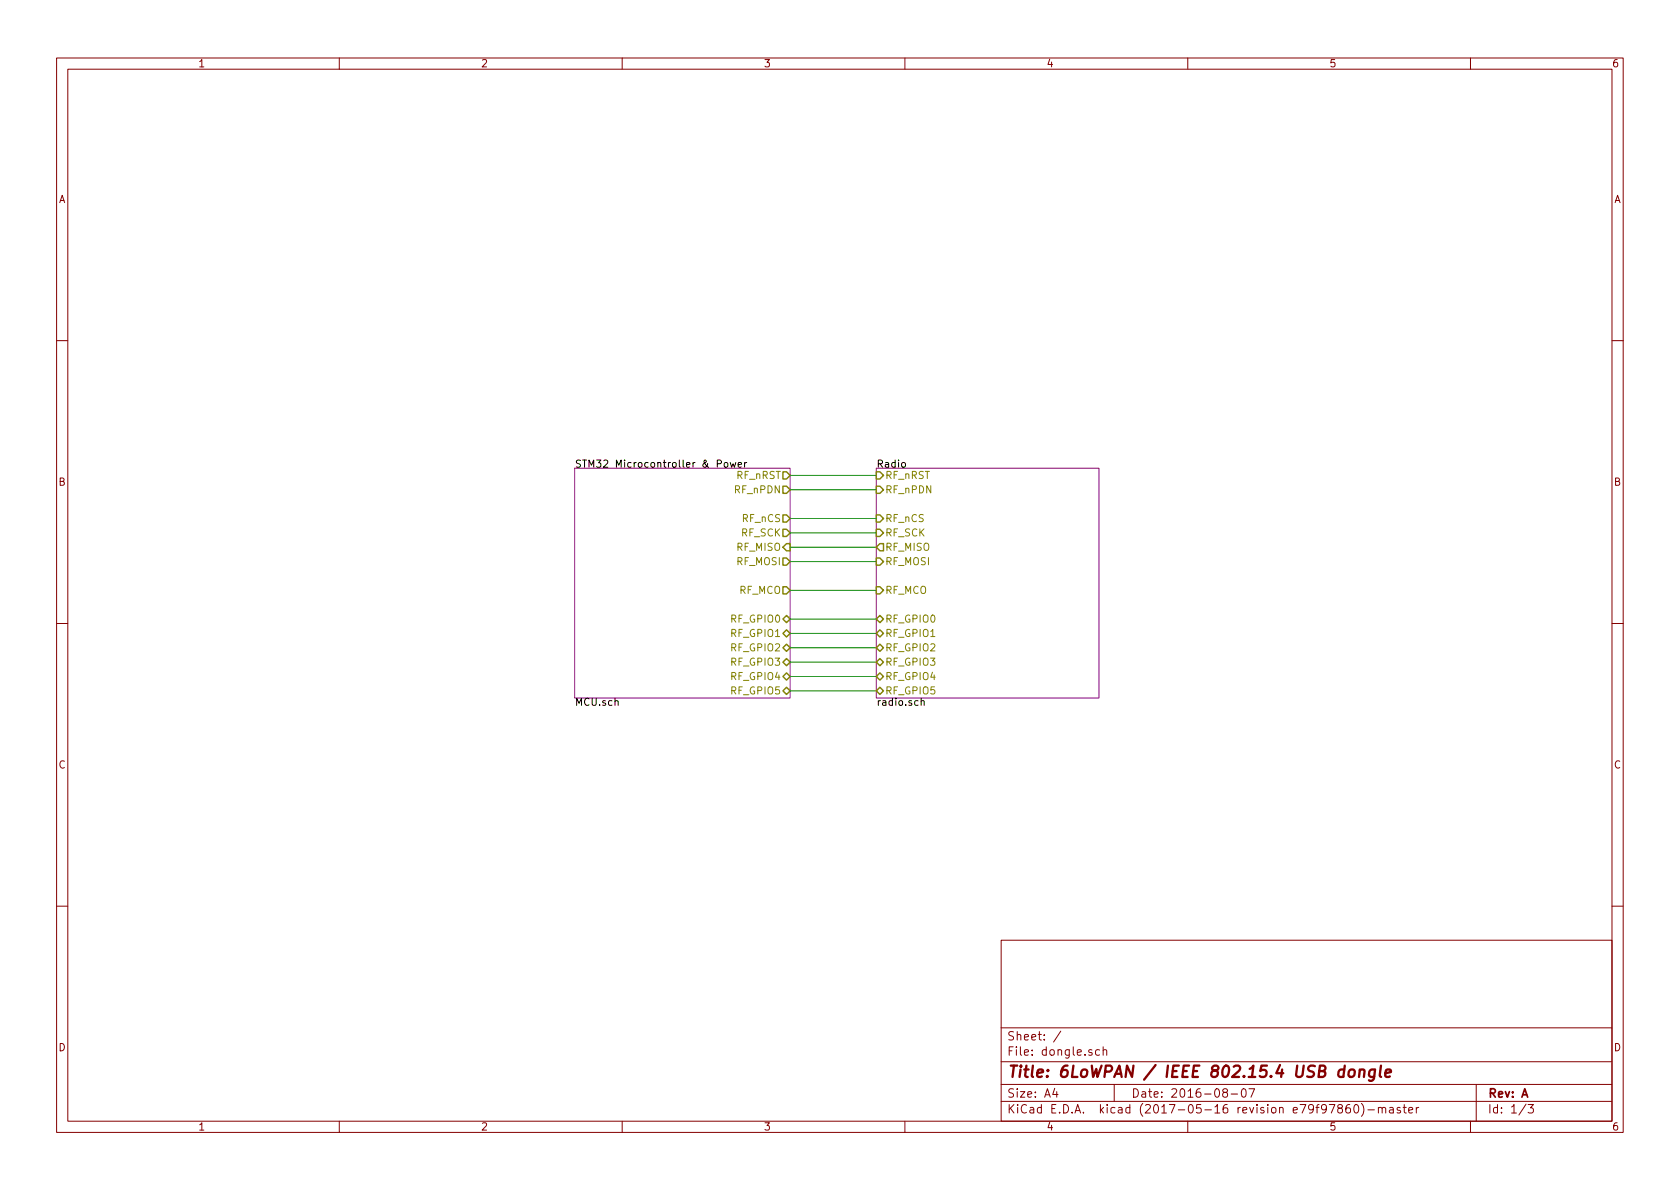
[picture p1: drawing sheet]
EESchema Schematic File Version 2
LIBS:power
LIBS:device
LIBS:transistors
LIBS:conn
LIBS:linear
LIBS:regul
LIBS:74xx
LIBS:cmos4000
LIBS:adc-dac
LIBS:memory
LIBS:xilinx
LIBS:microcontrollers
LIBS:dsp
LIBS:microchip
LIBS:analog_switches
LIBS:motorola
LIBS:intel
LIBS:audio
LIBS:interface
LIBS:digital-audio
LIBS:philips
LIBS:display
LIBS:cypress
LIBS:siliconi
LIBS:opto
LIBS:atmel
LIBS:contrib
LIBS:valves
LIBS:stm32
LIBS:rfcom
LIBS:texas
LIBS:dongle
LIBS:dongle-cache
EELAYER 25 0
EELAYER END
$Descr A4 11693 8268
encoding utf-8
Sheet 1 3
Title "6LoWPAN / IEEE 802.15.4 USB dongle"
Date "2016-08-07"
Rev "A"
Comp ""
Comment1 ""
Comment2 ""
Comment3 ""
Comment4 ""
$EndDescr
$Sheet
S 4000 3250 1500 1600
U 57A46712
F0 "STM32 Microcontroller & Power" 50
F1 "MCU.sch" 50
F2 "RF_MCO" O R 5500 4100 50 
F3 "RF_MISO" I R 5500 3800 50 
F4 "RF_MOSI" O R 5500 3900 50 
F5 "RF_nRST" O R 5500 3300 50 
F6 "RF_GPIO0" B R 5500 4300 50 
F7 "RF_GPIO1" B R 5500 4400 50 
F8 "RF_GPIO2" B R 5500 4500 50 
F9 "RF_GPIO3" B R 5500 4600 50 
F10 "RF_GPIO4" B R 5500 4700 50 
F11 "RF_GPIO5" B R 5500 4800 50 
F12 "RF_nPDN" O R 5500 3400 50 
F13 "RF_nCS" O R 5500 3600 50 
F14 "RF_SCK" O R 5500 3700 50 
$EndSheet
Wire Wire Line
	5500 3300 6100 3300
Wire Wire Line
	6100 3400 5500 3400
Wire Wire Line
	6100 3800 5500 3800
Wire Wire Line
	5500 3900 6100 3900
Wire Wire Line
	5500 4100 6100 4100
Wire Wire Line
	6100 4300 5500 4300
Wire Wire Line
	5500 4400 6100 4400
Wire Wire Line
	6100 4500 5500 4500
Wire Wire Line
	5500 4600 6100 4600
Wire Wire Line
	6100 4700 5500 4700
Wire Wire Line
	5500 4800 6100 4800
$Sheet
S 6100 3250 1550 1600
U 57A536C5
F0 "Radio" 50
F1 "radio.sch" 50
F2 "RF_nPDN" I L 6100 3400 50 
F3 "RF_nRST" I L 6100 3300 50 
F4 "RF_MOSI" I L 6100 3900 50 
F5 "RF_MISO" O L 6100 3800 50 
F6 "RF_GPIO0" B L 6100 4300 50 
F7 "RF_GPIO1" B L 6100 4400 50 
F8 "RF_GPIO2" B L 6100 4500 50 
F9 "RF_GPIO3" B L 6100 4600 50 
F10 "RF_GPIO4" B L 6100 4700 50 
F11 "RF_GPIO5" B L 6100 4800 50 
F12 "RF_MCO" I L 6100 4100 50 
F13 "RF_nCS" I L 6100 3600 50 
F14 "RF_SCK" I L 6100 3700 50 
$EndSheet
Wire Wire Line
	6100 3600 5500 3600
Wire Wire Line
	5500 3700 6100 3700
$EndSCHEMATC
